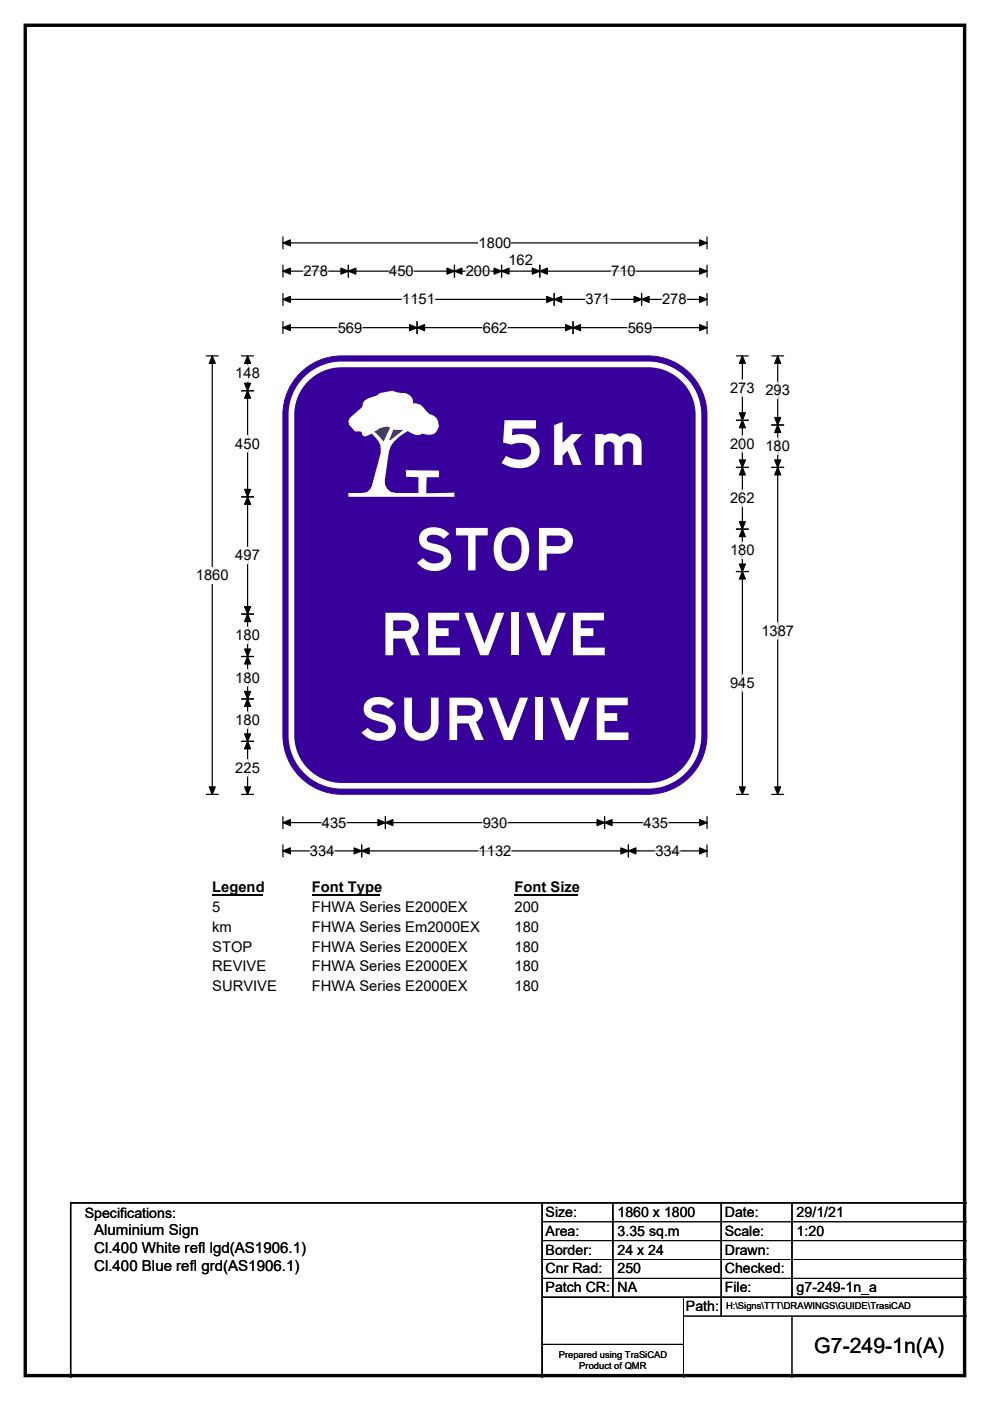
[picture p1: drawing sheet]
<svg xmlns="http://www.w3.org/2000/svg" width="210mm" height="297mm" viewBox="0 0 210 297" stroke-linecap="round" stroke-linejoin="round" font-family="sans-serif">
<path d="M5.4 5.4h199.2v286.3h-199.2z" fill="none" stroke="#000" stroke-width=".72"/>
<path d="M60 51.5h90M60 50.2v2.6M150 50.2v2.6" fill="none" stroke="#000" stroke-width=".25"/>
<path d="M60 51.5l1.6-.6v1.2zM148.4 50.9l1.6 .6-1.6 .6z" fill="#000" stroke="#000" stroke-width=".25"/>
<path d="M101.5 49.8h7v3.5h-7z" fill="#fff"/>
<g fill="none" stroke="#000" stroke-width=".25">
<path d="M60 57.5h90M60 56.2v2.6M73.9 56.2v2.6M96.4 56.2v2.6M106.4 56.2v2.6M114.5 56.2v2.6M150 56.2v2.6M43.8 75.5h2.5M45 75.5v92.9M60 62.2v2.5M60 68.2v2.5M60 63.5h90"/>
<path d="M60 69.5h90M88.5 68.2v2.5M117.5 62.2v2.5M121.5 68.2v2.5M136.1 62.2v2.5M150 62.2v2.5M150 68.2v2.5M43.8 168.4h2.5M60 173.1v2.6M60 179.1v2.6M60 174.4h90M76.7 179.1v2.6"/>
<path d="M81.7 173.1v2.6M128.2 173.1v2.6M133.3 179.1v2.6M150 173.1v2.6M150 179.1v2.6M60 180.4h90"/>
</g>
<g fill="#000" stroke="#000" stroke-width=".25">
<path d="M60 57.5l1.6-.6v1.2zM73.9 57.5l1.6-.6v1.2zM72.3 56.9l1.6 .6-1.6 .6zM94.8 56.9l1.6 .6-1.6 .6zM96.4 57.5l1.6-.6v1.2zM104.8 56.9l1.6 .6-1.6 .6zM106.4 57.5l1.6-.6v1.2zM112.9 56.9l1.6 .6-1.6 .6zM114.5 57.5l1.6-.6v1.2zM148.4 56.9l1.6 .6-1.6 .6zM45 75.5l.7 1.5h-1.3zM60 63.5l1.6-.7v1.3z"/>
<path d="M60 69.5l1.6-.7v1.3zM88.5 69.5l1.5-.7v1.3zM86.9 68.8l1.6 .7-1.6 .6zM117.5 63.5l1.6-.7v1.3zM116 62.8l1.5 .7-1.5 .6zM120 68.8l1.5 .7-1.5 .6zM121.5 69.5l1.6-.7v1.3zM134.5 62.8l1.6 .7-1.6 .6zM136.1 63.5l1.6-.7v1.3zM148.4 62.8l1.6 .7-1.6 .6zM148.4 68.8l1.6 .7-1.6 .6zM44.4 166.8h1.3l-.7 1.6z"/>
<path d="M60 174.4l1.6-.6v1.2zM81.7 174.4l1.6-.6v1.2zM80.2 173.8l1.5 .6-1.5 .6zM126.6 173.8l1.6 .6-1.6 .6zM128.2 174.4l1.6-.6v1.2zM148.4 173.8l1.6 .6-1.6 .6zM60 180.4l1.6-.6v1.2zM76.7 180.4l1.6-.6v1.2zM75.1 179.8l1.6 .6-1.6 .6zM131.7 179.8l1.6 .6-1.6 .6zM133.3 180.4l1.6-.6v1.2zM148.4 179.8l1.6 .6-1.6 .6z"/>
</g>
<g fill="none" stroke="#fff" stroke-width=".25">
<path d="M64.3 57.5h5.3M82.5 57.5h5.3M98.8 57.5h5.2M129.6 57.5h5.2M71.6 69.5h5.2M85.3 63.5h6.9M102.4 69.5h5.2M124.2 63.5h5.2M133.1 69.5h5.2M140.4 63.5h5.2M68.3 174.4h5.2M102.4 174.4h5.2"/>
<path d="M136.5 174.4h5.2M65.7 180.4h5.3M101.5 180.4h7M139 180.4h5.2"/>
</g>
<path d="M41.6 120.2h6.9v3.5h-6.9z" fill="#fff"/>
<g fill="none" stroke="#000" stroke-width=".25">
<path d="M51.2 75.5h2.6M52.5 75.5v92.9M156.2 75.5h2.5M157.5 75.5v92.9M163.7 75.5h2.5M165 75.5v92.9M51.2 82.8h2.6M156.2 89.1h2.5M156.2 99.1h2.5M163.7 99.1h2.5M163.7 90.1h2.5M51.2 105.3h2.6"/>
<path d="M156.2 112.2h2.5M51.2 130.2h2.6M51.2 139.2h2.6M156.2 121.2h2.5M51.2 148.2h2.6M51.2 157.2h2.6M51.2 168.4h2.6M156.2 168.4h2.5M163.7 168.4h2.5"/>
</g>
<g fill="#000" stroke="#000" stroke-width=".25">
<path d="M52.5 75.5l.6 1.5h-1.2zM157.5 75.5l.6 1.5h-1.3zM165 75.5l.6 1.5h-1.3zM52.5 82.8l.6 1.6h-1.2zM51.9 81.3h1.2l-.6 1.5zM157.5 89.1l.6 1.6h-1.3zM156.8 97.5h1.3l-.6 1.6zM156.8 87.5h1.3l-.6 1.6zM157.5 99.1l.6 1.6h-1.3zM165 90.1l.6 1.6h-1.3zM164.3 97.5h1.3l-.6 1.6zM164.3 88.5h1.3l-.6 1.6z"/>
<path d="M165 99.1l.6 1.6h-1.3zM51.9 103.8h1.2l-.6 1.5zM52.5 105.3l.6 1.6h-1.2zM156.8 110.6h1.3l-.6 1.6zM157.5 112.2l.6 1.6h-1.3zM51.9 128.6h1.2l-.6 1.6zM52.5 130.2l.6 1.6h-1.2zM51.9 137.6h1.2l-.6 1.6zM52.5 139.2l.6 1.6h-1.2zM156.8 119.6h1.3l-.6 1.6zM157.5 121.2l.6 1.6h-1.3zM51.9 146.6h1.2l-.6 1.6z"/>
<path d="M52.5 148.2l.6 1.6h-1.2zM51.9 155.6h1.2l-.6 1.6zM52.5 157.2l.6 1.6h-1.2zM51.9 166.8h1.2l-.6 1.6zM156.8 166.8h1.3l-.6 1.6zM164.3 166.8h1.3l-.6 1.6z"/>
</g>
<g fill="none" stroke="#fff" stroke-width=".25">
<path d="M52.5 77.4v3.5M52.5 92.4v3.4M157.5 80.5v3.5M157.5 92.4v3.4M165 81v3.5M165 92.9v3.5M52.5 116v3.5M157.5 103.9v3.5M157.5 114.9v3.5M52.5 132.9v3.5M165 132v3.5M52.5 141.9v3.5"/>
<path d="M52.5 150.9v3.5M157.5 143v3.6M52.5 161.1v3.4"/>
</g>
<path d="M45 186.4h10.8v3.5h-10.8z" fill="#fff"/>
<path d="M45 189.7h10.8" fill="none" stroke="#000" stroke-width=".32"/>
<path d="M66.2 186.4h14.4v3.5h-14.4z" fill="#fff"/>
<path d="M66.2 189.7h14.4" fill="none" stroke="#000" stroke-width=".32"/>
<path d="M109.1 186.4h13.5v3.5h-13.5z" fill="#fff"/>
<path d="M109.1 189.7h13.5" fill="none" stroke="#000" stroke-width=".32"/>
<g fill="#fff">
<path d="M45 190.6h1.8v3.5h-1.8z"/>
<path d="M66.2 190.6h32.9v3.5h-32.9z"/>
<path d="M109.1 190.6h5.2v3.5h-5.2z"/>
<path d="M45 194.8h4.2v3.5h-4.2z"/>
<path d="M66.2 194.8h35.4v3.5h-35.4z"/>
<path d="M109.1 194.8h5.2v3.5h-5.2z"/>
<path d="M45 199h8.5v3.5h-8.5z"/>
<path d="M66.2 199h32.9v3.5h-32.9z"/>
<path d="M109.1 199h5.2v3.5h-5.2z"/>
<path d="M45 203.2h11.4v3.5h-11.4z"/>
<path d="M66.2 203.2h32.9v3.5h-32.9z"/>
<path d="M109.1 203.2h5.2v3.5h-5.2z"/>
<path d="M45 207.3h13.7v3.5h-13.7z"/>
<path d="M66.2 207.3h32.9v3.5h-32.9z"/>
<path d="M109.1 207.3h5.2v3.5h-5.2z"/>
</g>
<path d="M63.7 79.1a12.5 12.5 0 0 1 8.8-3.6h64.9a12.5 12.5 0 0 1 12.5 12.4v68a12.5 12.5 0 0 1-12.5 12.5h-64.9a12.5 12.5 0 0 1-12.5-12.5v-68a12.4 12.4 0 0 1 3.7-8.8z" fill-rule="evenodd" fill="#37009b" stroke="#37009b" stroke-width=".21"/>
<path d="M64.5 80.8a10.7 10.7 0 0 1 8-3.5h64.9a10.7 10.7 0 0 1 10.7 10.6v68a10.7 10.7 0 0 1-10.7 10.7h-64.9a10.7 10.7 0 0 1-10.7-10.7v-68a10.6 10.6 0 0 1 2.7-7.1z" fill="none" stroke="#fff" stroke-width="1.2"/>
<path d="M77.3 84.9l.7-.4 1.9-.6 .7-.6 2.6-.5 1.1 .4 1 .1a1.98 1.98 0 0 1 2.3 2.2 2.67 2.67 0 0 1 2.8 1.7l.6 .5a2.38 2.38 0 0 1 2 1.7 2.38 2.38 0 0 1-.8 2.5l-.7 .3-2-.3-.3 .3-.8 .1-2-.9a6.8 6.8 0 0 0-4.1 5.8l-.7 4.7a2.37 2.37 0 0 0 2.3 2.6h4.9v-3.3l-2.7-.1v-1.4l7 .1v1.4h-2.6l-.1 3.4 6-.1v.8h-22.5v-.8h3l1-.2 .6-.6 .4-.7 1.9-7a3.2 3.2 0 0 0-1-3.1l-.9-1-1.6 .7-.5-.4-.1-.6-.2-.1h-1.2l-1.3-1.5-.1-.7 .3-.7 2.6-2.3 .2-.9z" fill-rule="evenodd" fill="#fff"/>
<g fill="#3d2377">
<path d="M79.4 91.5l.3-.1a3.5 3.5 0 0 1 2.6-1l.4 .3-1.3 2.8z" fill-rule="evenodd"/>
<path d="M83.5 91.1h2.1l-2.9 2.3-.1-.2z" fill-rule="evenodd"/>
</g>
<path d="M115 255v37M130 255v20M153 255v24M168 255v20M205 255h-190v37M115 275h90" fill="none" stroke="#000" stroke-width=".3"/>
<path d="M115 259h90M115 263h90M115 267h90M115 271h90M145 279h60M145 275v17M168 279v13M115 285h30" fill="none" stroke="#000" stroke-width=".21"/>
<text font-size="13.9" fill="#fff" x="105.7" y="99.1">5km</text>
<g font-size="12.5" fill="#fff">
<text x="87.8" y="120.9">STOP</text>
<text x="80.6" y="138.9">REVIVE</text>
<text x="76.1" y="156.9">SURVIVE</text>
</g>
<text font-size="4.5" x="172.7" y="286.9">G7-249-1n(A)</text>
<g font-size="3.2">
<text x="20" y="261.9">Aluminium Sign</text>
<text x="20" y="265.7">Cl.400 White refl lgd(AS1906.1)</text>
<text x="20" y="269.6">Cl.400 Blue refl grd(AS1906.1)</text>
</g>
<g font-size="3.1">
<text x="101.5" y="52.6">1800</text>
<text x="64.3" y="58.5">278</text>
<text x="82.5" y="58.5">450</text>
<text x="98.8" y="58.5">200</text>
<text x="107.8" y="56.1">162</text>
<text x="129.6" y="58.5">710</text>
<text x="85.3" y="64.5">1151</text>
<text x="124.2" y="64.5">371</text>
<text x="140.4" y="64.5">278</text>
<text x="71.6" y="70.5">569</text>
<text x="102.4" y="70.5">662</text>
<text x="133.1" y="70.5">569</text>
<text x="49.9" y="80.2">148</text>
<text x="154.9" y="83.3">273</text>
<text x="162.3" y="83.8">293</text>
<text x="49.9" y="95.1">450</text>
<text x="154.9" y="95.2">200</text>
<text x="162.3" y="95.7">180</text>
<text x="154.9" y="106.7">262</text>
<text x="49.9" y="118.8">497</text>
<text x="154.9" y="117.7">180</text>
<text x="41.6" y="123">1860</text>
<text x="49.9" y="135.7">180</text>
<text x="161.5" y="134.8">1387</text>
<text x="49.9" y="144.7">180</text>
<text x="154.9" y="145.8">945</text>
<text x="49.9" y="153.7">180</text>
<text x="49.9" y="163.9">225</text>
<text x="68.3" y="175.5">435</text>
<text x="102.4" y="175.5">930</text>
<text x="136.5" y="175.5">435</text>
<text x="65.7" y="181.5">334</text>
<text x="101.5" y="181.5">1132</text>
<text x="139" y="181.5">334</text>
<text x="45" y="189.2">Legend</text>
<text x="66.2" y="189.2">Font Type</text>
<text x="109.1" y="189.2">Font Size</text>
<text x="45" y="193.4">5</text>
<text x="45" y="197.6">km</text>
<text x="66.2" y="193.4">FHWA Series E2000EX</text>
<text x="66.2" y="197.6">FHWA Series Em2000EX</text>
<text x="109.1" y="193.4">200</text>
<text x="109.1" y="197.6">180</text>
<text x="45" y="201.8">STOP</text>
<text x="66.2" y="201.8">FHWA Series E2000EX</text>
<text x="109.1" y="201.8">180</text>
<text x="45" y="206">REVIVE</text>
<text x="66.2" y="206">FHWA Series E2000EX</text>
<text x="109.1" y="206">180</text>
<text x="45" y="210.1">SURVIVE</text>
<text x="66.2" y="210.1">FHWA Series E2000EX</text>
<text x="109.1" y="210.1">180</text>
</g>
<g font-size="3">
<text x="115.7" y="258">Size:</text>
<text x="131" y="258">1860 x 1800</text>
<text x="153.7" y="258">Date:</text>
<text x="169" y="258">29/1/21</text>
<text x="18" y="258.2">Specifications:</text>
<text x="115.7" y="262">Area:</text>
<text x="131" y="262">3.35 sq.m</text>
<text x="153.7" y="262">Scale:</text>
<text x="169" y="262">1:20</text>
<text x="115.7" y="266">Border:</text>
<text x="115.7" y="270">Cnr Rad:</text>
<text x="131" y="266">24 x 24</text>
<text x="131" y="270">250</text>
<text x="153.7" y="266">Drawn:</text>
<text x="153.7" y="270">Checked:</text>
<text x="115.7" y="274">Patch CR:</text>
<text x="131" y="274">NA</text>
<text x="153.7" y="274">File:</text>
<text x="169" y="274">g7-249-1n_a</text>
<text x="145.5" y="278">Path:</text>
</g>
<g font-size="2">
<text x="154" y="277.6">H:\Signs\TTT\DRAWINGS\GUIDE\TrasiCAD</text>
<text x="118.5" y="287.8">Prepared using TraSiCAD</text>
<text x="122.9" y="290.2">Product of QMR</text>
</g>
</svg>
